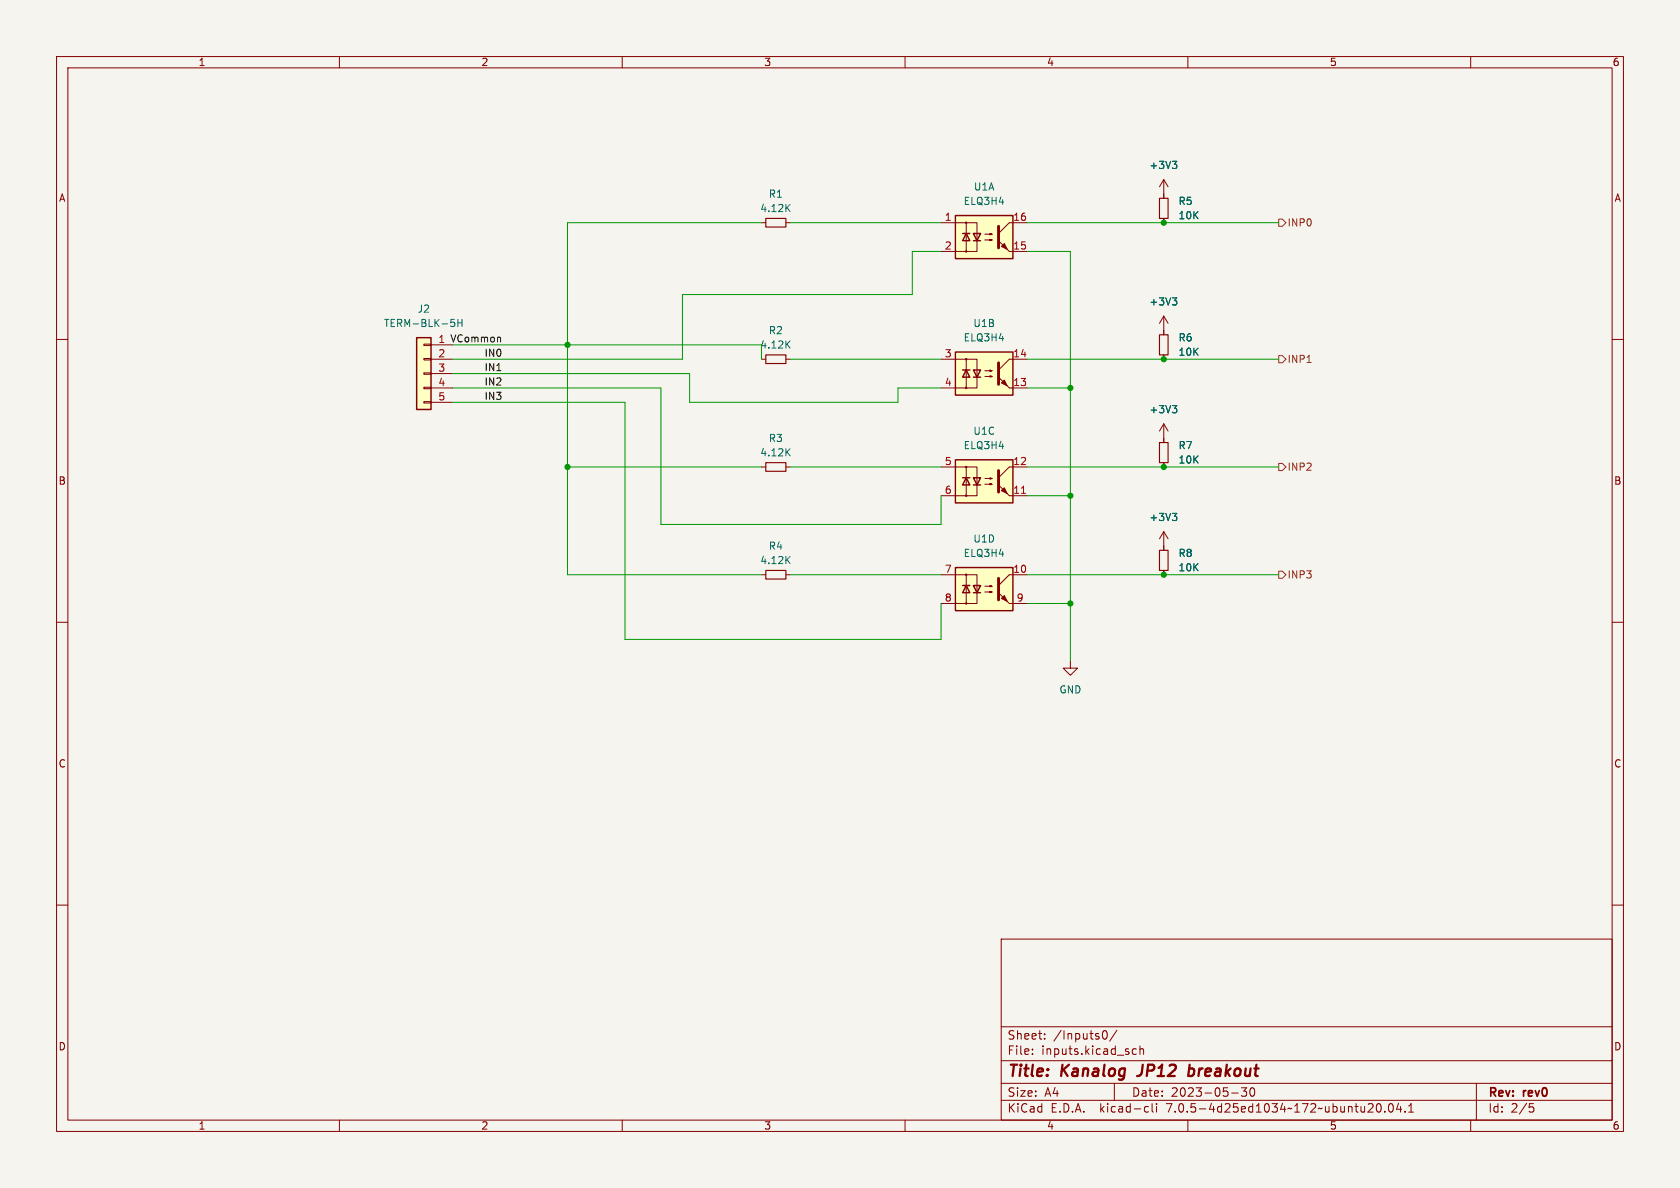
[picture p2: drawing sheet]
<svg xmlns="http://www.w3.org/2000/svg" width="297mm" height="210mm" viewBox="0 0 297 210" stroke-linecap="round" stroke-linejoin="round" font-family="sans-serif">
<path d="M0 0h297v210h-297z" fill="#f5f4ef" stroke="#f5f4ef" stroke-width=".18"/>
<g fill="none" stroke="#840000" stroke-width=".18">
<path d="M10 10h277v190h-277zM12 12h273v186h-273zM60 10v2M110 10v2M160 10v2M210 10v2M260 10v2M134.6 39.4h.8M138.9 39.4h.8M166.4 39.4h6.3v5.1h-6.3M170.8 39.4v5.1M181.6 39.4h-3.2l-1.9 1.9"/>
<path d="M205.7 31.8l-.7 1.2M205.7 31.8v3.3M205.7 38.6v.8M205.7 31.8l.8 1.2M10 60h2M174.1 42.4h1.3l-.4 .1v-.2l.4 .1M174.1 41.4h1.3l-.4 .1v-.2l.4 .1M178.4 44.5h3.2M205.7 55.9v3.3M205.7 55.9l-.7 1.3M205.7 55.9l.8 1.3M285 60h2"/>
<path d="M74.9 71h1.3v.2h-1.3zM74.9 68.5h1.3v.2h-1.3zM74.9 65.9h1.3v.3h-1.3zM74.9 63.4h1.3v.2h-1.3zM74.9 60.8h1.3v.3h-1.3zM76.2 61h3.8M76.2 63.5h3.8M76.2 66h3.8M76.2 68.6h3.8M76.2 71.1h3.8M134.6 63.5h.8M138.9 63.5h.8"/>
<path d="M166.4 63.5h6.3v5.1h-6.3M170.8 63.5v5.1M174.1 66.5h1.3l-.4 .2v-.3l.4 .1M174.1 65.5h1.3l-.4 .2v-.3l.4 .1M178.4 68.6h3.2M181.6 63.5h-3.2l-1.9 1.9M205.7 62.7v.8M205.7 74.9v3.3M205.7 74.9l-.7 1.3M205.7 74.9l.8 1.3M134.6 82.6h.8M138.9 82.6h.8"/>
<path d="M166.4 82.6h6.3v5h-6.3M170.8 82.6v5M174.1 85.6h1.3l-.4 .1v-.2l.4 .1M174.1 84.6h1.3l-.4 .1v-.2l.4 .1M178.4 87.6h3.2M181.6 82.6h-3.2l-1.9 1.9M205.7 81.8v.8M205.7 94v3.3M205.7 94l-.7 1.3M205.7 94l.8 1.3M10 110h2M134.6 101.6h.8"/>
<path d="M138.9 101.6h.8M166.4 101.6h6.3v5.1h-6.3M170.8 101.6v5.1M174.1 104.6h1.3l-.4 .2v-.3l.4 .1M174.1 103.6h1.3l-.4 .2v-.3l.4 .1M178.4 106.7h3.2M181.6 101.6h-3.2l-1.9 1.9M189.2 116.8v1.3h1.3l-1.3 1.3-1.2-1.3h1.2M205.7 100.8v.8M285 110h2M10 160h2M285 160h2"/>
<path d="M177 166h108v32h-108zM60 198v2M110 198v2M160 198v2M177 194.5h108M177 191.5h108M177 187.5h108M177 181.5h108M182.5 186.3v.1M182.5 185.5v.1M184.7 183.6v.1M184.7 182.8v.1"/>
<path d="M194.9 182.8l.1-.5 .2-.1a.81 .81 0 0 1 .6 .6 .81 .81 0 0 1-.3 .8h-.4l-.2-.5M197 191.5v3M197.5 182.1l-1.3 2M200.9 185.5l-.4-.1-.3 .3v.4l.1 .2h.6M201.5 185.5l.2-.1 .4 .1 .1 .9M201.5 184.9v1.5M202.5 196.5h.5M202.5 195.7h.5M203.7 195.1v1.3l.2 .2M204.5 195.1v.1M204.5 195.6v1M210 198v2"/>
<path d="M217.7 193.2h1.2M219.5 192.3h.9l-.5 .6 .4 .1v.7l-.2 .1h-.4l-.2-.1M221.2 192.4l.1-.1a.81 .81 0 0 1 .6 .6 .81 .81 0 0 1-.3 .8l-.1 .1a.81 .81 0 0 1-.6-.6 .81 .81 0 0 1 .3-.8zM241.8 196.6h.9M242.7 195.2v.5M243.5 195.2l.2-.1a.81 .81 0 0 1 .6 .6 .81 .81 0 0 1-.3 .8l-.2 .1a.81 .81 0 0 1-.6-.6 .81 .81 0 0 1 .3-.8zM244.8 196.5v.1M245.6 195.2l.2-.1a.81 .81 0 0 1 .6 .6 .81 .81 0 0 1-.3 .8l-.1 .1a.81 .81 0 0 1-.4-1.4zM247.2 195l-.3 1.1h.9M247.6 195.6v1M248.4 196.5v.1M249 196.6h.9"/>
<path d="M249 195.5l.5-.4v1.5M260 198v2M261 191.5v6.5M270.4 195.1h.7M270.5 195.7h.4l.3 .3-.2 .5-.5 .1"/>
<circle cx="170.8" cy="39.4" r=".13"/>
<circle cx="170.8" cy="44.5" r=".13"/>
<circle cx="170.8" cy="63.5" r=".13"/>
<circle cx="170.8" cy="68.6" r=".13"/>
<circle cx="170.8" cy="82.6" r=".13"/>
<circle cx="170.8" cy="87.6" r=".13"/>
<circle cx="170.8" cy="106.7" r=".13"/>
<circle cx="170.8" cy="101.6" r=".13"/>
</g>
<path d="M210.1 190.1l.5 .1M210.3 188.2l-.2 2M210.4 188.9l-.2 .1" fill="none" stroke="#840000" stroke-width=".4"/>
<g fill="#ffffc2" stroke="#ffffc2" stroke-width=".18">
<path d="M73.7 59.7h2.5v12.7h-2.5z"/>
<path d="M168.9 100.3h10.2v7.7h-10.2z"/>
<path d="M168.9 62.2h10.2v7.7h-10.2z"/>
<path d="M168.9 38.1h10.2v7.6h-10.2z"/>
<path d="M168.9 81.3h10.2v7.6h-10.2z"/>
</g>
<g fill="none" stroke="#840000" stroke-width=".25">
<path d="M168.9 38.1h10.2v7.6h-10.2zM73.7 59.7h2.5v12.7h-2.5zM170.2 41.3h1.2M170.8 41.3l.6 1.2h-1.2zM172.1 41.3h1.3l-.7 1.2zM172.1 42.5h1.3M168.9 62.2h10.2v7.7h-10.2zM170.2 65.4h1.2M170.8 65.4l.6 1.3h-1.2zM172.1 65.4h1.3l-.7 1.3zM172.1 66.7h1.3M168.9 81.3h10.2v7.6h-10.2z"/>
<path d="M170.2 84.5h1.2M170.8 84.5l.6 1.2h-1.2zM172.1 84.5h1.3l-.7 1.2zM172.1 85.7h1.3M168.9 100.3h10.2v7.7h-10.2zM170.2 103.5h1.2M170.8 103.5l.6 1.3h-1.2zM172.1 103.5h1.3l-.7 1.3zM172.1 104.8h1.3"/>
</g>
<g fill="none" stroke="#006464" stroke-width=".18">
<path d="M139.1 36.7l.6 .7M139.7 36.1l-.8 .8M207.3 28.5h.7l-.4 .5M207.8 29l.2 .2v.3l-.2 .3M79.7 56.5h.6M79.9 56.9h.3l.2 .3-.1 .5h-.4M80.9 56.5v1.2M80.9 57.1h.8M81.7 56.5v1.2M207.3 52.6h.7l-.4 .5M207.8 53.1l.2 .3v.3l-.2 .2M139.1 79.9l.6 .7"/>
<path d="M139.1 60.8l.6 .7M139.7 79.3l-.8 .7M139.7 60.3l-.8 .7M207.3 71.7h.7l-.4 .5M207.8 72.2l.2 .2v.3l-.2 .3M139.1 98.9l.6 .7M139.7 98.4l-.8 .7M207.3 90.7h.7l-.4 .5M207.8 91.2l.2 .3v.3l-.2 .2"/>
</g>
<path d="M135.4 38.6h3.5v1.5h-3.5zM205 35.1h1.5v3.5h-1.5zM205 59.2h1.5v3.5h-1.5zM135.4 62.7h3.5v1.6h-3.5zM205 78.2h1.5v3.6h-1.5zM135.4 81.8h3.5v1.5h-3.5zM205 97.3h1.5v3.5h-1.5zM135.4 100.8h3.5v1.6h-3.5z" fill="none" stroke="#840000" stroke-width=".2"/>
<g fill="#840000" stroke="#840000" stroke-width=".18">
<path d="M176.5 104.8l1.9 1.9z"/>
<path d="M177 105.8l.5-.5 .6 1z"/>
<path d="M176.5 66.7l1.9 1.9z"/>
<path d="M177.5 67.2l.6 1-1.1-.5z"/>
<path d="M176.5 42.5l1.9 2z"/>
<path d="M177.5 43.1l.6 1-1.1-.5z"/>
<path d="M176.5 85.7l1.9 1.9z"/>
<path d="M177 86.7l.5-.5 .6 1z"/>
</g>
<path d="M176.5 40v3.8M176.5 64.1v3.8M176.5 83.2v3.8M176.5 102.2v3.8" fill="none" stroke="#840000" stroke-width=".51"/>
<path d="M180.6 87.2h.7" fill="none" stroke="#a90000" stroke-width=".18"/>
<path d="M226.1 38.7h.6l.6 .7-.6 .6h-.6zM226.1 62.9h.6l.6 .6-.6 .6h-.6zM231.1 64.1h.7M226.1 81.9h.6l.6 .7-.6 .6h-.6zM226.1 101h.6l.6 .6-.6 .6h-.6z" fill="none" stroke="#725600" stroke-width=".18"/>
<path d="M88.4 59.7l.1 .7" fill="none" stroke="#0f0f0f" stroke-width=".18"/>
<g fill="none" stroke="#009600" stroke-width=".18">
<path d="M134.6 39.4h-34.3v62.2h34.3M139.7 39.4h26.7M181.6 39.4h44.5M166.4 44.5h-5.1v7.6h-40.7v11.4h-40.6M181.6 44.5h7.6v72.3M80 71.1h30.5v41.9h55.9v-6.3M80 66h41.9v5.1h36.8v-2.5h7.7M80 68.6h36.8v24.1h49.6v-5.1M80 61h54.6v2.5M139.7 63.5h26.7M181.6 68.6h7.6M181.6 63.5h44.5"/>
<path d="M100.3 82.6h34.3M139.7 82.6h26.7M181.6 82.6h44.5M181.6 87.6h7.6M139.7 101.6h26.7M181.6 101.6h44.5M181.6 106.7h7.6"/>
</g>
<g fill="#009600" stroke="#009600" stroke-width=".18">
<circle cx="189.2" cy="68.6" r=".46"/>
<circle cx="189.2" cy="87.6" r=".46"/>
<circle cx="205.7" cy="63.5" r=".46"/>
<circle cx="189.2" cy="106.7" r=".46"/>
<circle cx="205.7" cy="101.6" r=".46"/>
<circle cx="205.7" cy="82.6" r=".46"/>
<circle cx="205.7" cy="39.4" r=".46"/>
<circle cx="100.3" cy="61" r=".46"/>
<circle cx="100.3" cy="82.6" r=".46"/>
</g>
<g font-size="2.8" fill="#840000">
<text x="178" y="190.8">Title:</text>
<text x="187.5" y="190.8">Kanalog</text>
<text x="201.7" y="190.8">JP12</text>
<text x="211.1" y="190.8">breakout</text>
</g>
<g font-size="2.1" fill="#840000">
<text x="178" y="183.9">Sheet:</text>
<text x="186.2" y="183.9">/Inputs0/</text>
<text x="178" y="186.6">File:</text>
<text x="184" y="186.6">inputs.kicad_sch</text>
<text x="178" y="196.8">KiCad</text>
<text x="178" y="194">Size:</text>
<text x="184.6" y="194">A4</text>
<text x="185.7" y="196.8">E.D.A.</text>
<text x="194.4" y="196.8">kicad-cli</text>
<text x="200" y="194">Date:</text>
<text x="206.2" y="196.8">7.0.5-4d25ed1034~172~ubuntu20.04.1</text>
<text x="206.9" y="194">2023-05-30</text>
<text x="263" y="194.2">Rev:</text>
<text x="263" y="196.8">Id:</text>
<text x="267" y="196.8">2/5</text>
<text x="269.2" y="194.2">rev0</text>
</g>
<g font-size="1.8" fill="#840000">
<text x="35" y="11.8">1</text>
<text x="85" y="11.8">2</text>
<text x="135" y="11.8">3</text>
<text x="185" y="11.8">4</text>
<text x="235" y="11.8">5</text>
<text x="285" y="11.8">6</text>
<text x="10.4" y="35.8">A</text>
<text x="285.4" y="35.8">A</text>
<text x="10.3" y="85.8">B</text>
<text x="285.3" y="85.8">B</text>
<text x="10.3" y="135.8">C</text>
<text x="285.3" y="135.8">C</text>
<text x="10.3" y="185.8">D</text>
<text x="285.3" y="185.8">D</text>
<text x="35" y="199.8">1</text>
<text x="85" y="199.8">2</text>
<text x="135" y="199.8">3</text>
<text x="185" y="199.8">4</text>
<text x="235" y="199.8">5</text>
<text x="285" y="199.8">6</text>
</g>
<g font-size="1.8" fill="#006464">
<text x="135.9" y="35.1">R1</text>
<text x="172.1" y="33.8">U1A</text>
<text x="203.1" y="30">+3V3</text>
<text x="134.3" y="37.7">4.12K</text>
<text x="170.3" y="36.4">ELQ3H4</text>
<text x="208.3" y="36.4">R5</text>
<text x="208.3" y="38.9">10K</text>
<text x="67.8" y="58">TERM-BLK-5H</text>
<text x="73.8" y="55.4">J2</text>
<text x="135.9" y="59.2">R2</text>
<text x="172" y="58">U1B</text>
<text x="203.1" y="54.2">+3V3</text>
<text x="134.3" y="61.8">4.12K</text>
<text x="170.3" y="60.5">ELQ3H4</text>
<text x="208.3" y="60.5">R6</text>
<text x="208.3" y="63.1">10K</text>
<text x="172" y="77">U1C</text>
<text x="203.1" y="73.2">+3V3</text>
<text x="134.3" y="80.8">4.12K</text>
<text x="135.9" y="78.3">R3</text>
<text x="170.3" y="79.6">ELQ3H4</text>
<text x="208.3" y="79.6">R7</text>
<text x="208.3" y="82.1">10K</text>
<text x="203.1" y="92.3">+3V3</text>
<text x="134.3" y="99.9">4.12K</text>
<text x="135.9" y="97.3">R4</text>
<text x="170.3" y="98.6">ELQ3H4</text>
<text x="172" y="96.1">U1D</text>
<text x="208.3" y="98.6">R8</text>
<text x="208.3" y="101.2">10K</text>
<text x="187.2" y="122.7">GND</text>
</g>
<g font-size="1.8" fill="#a90000">
<text x="167" y="39.1">1</text>
<text x="179.1" y="39.1">16</text>
<text x="167" y="44.2">2</text>
<text x="179.1" y="44.2">15</text>
<text x="77.4" y="63.2">2</text>
<text x="77.4" y="65.8">3</text>
<text x="167" y="63.2">3</text>
<text x="179.1" y="63.2">14</text>
<text x="77.4" y="68.3">4</text>
<text x="77.4" y="70.9">5</text>
<text x="167" y="68.3">4</text>
<text x="179.1" y="68.3">13</text>
<text x="167" y="82.3">5</text>
<text x="179.1" y="82.3">12</text>
<text x="167" y="87.4">6</text>
<text x="179.1" y="87.4">11</text>
<text x="167" y="101.3">7</text>
<text x="179.1" y="101.3">10</text>
<text x="167" y="106.4">8</text>
<text x="179.7" y="106.4">9</text>
</g>
<g font-size="1.8" fill="#725600">
<text x="227.5" y="40.2">INP0</text>
<text x="227.5" y="64.3">INP1</text>
<text x="227.5" y="83.4">INP2</text>
<text x="227.5" y="102.4">INP3</text>
</g>
<g font-size="1.8" fill="#0f0f0f">
<text x="77.4" y="60.7">1 VCommon</text>
<text x="85.6" y="63.2">IN0</text>
<text x="85.6" y="65.7">IN1</text>
<text x="85.6" y="68.2">IN2</text>
<text x="85.6" y="70.8">IN3</text>
</g>
</svg>
